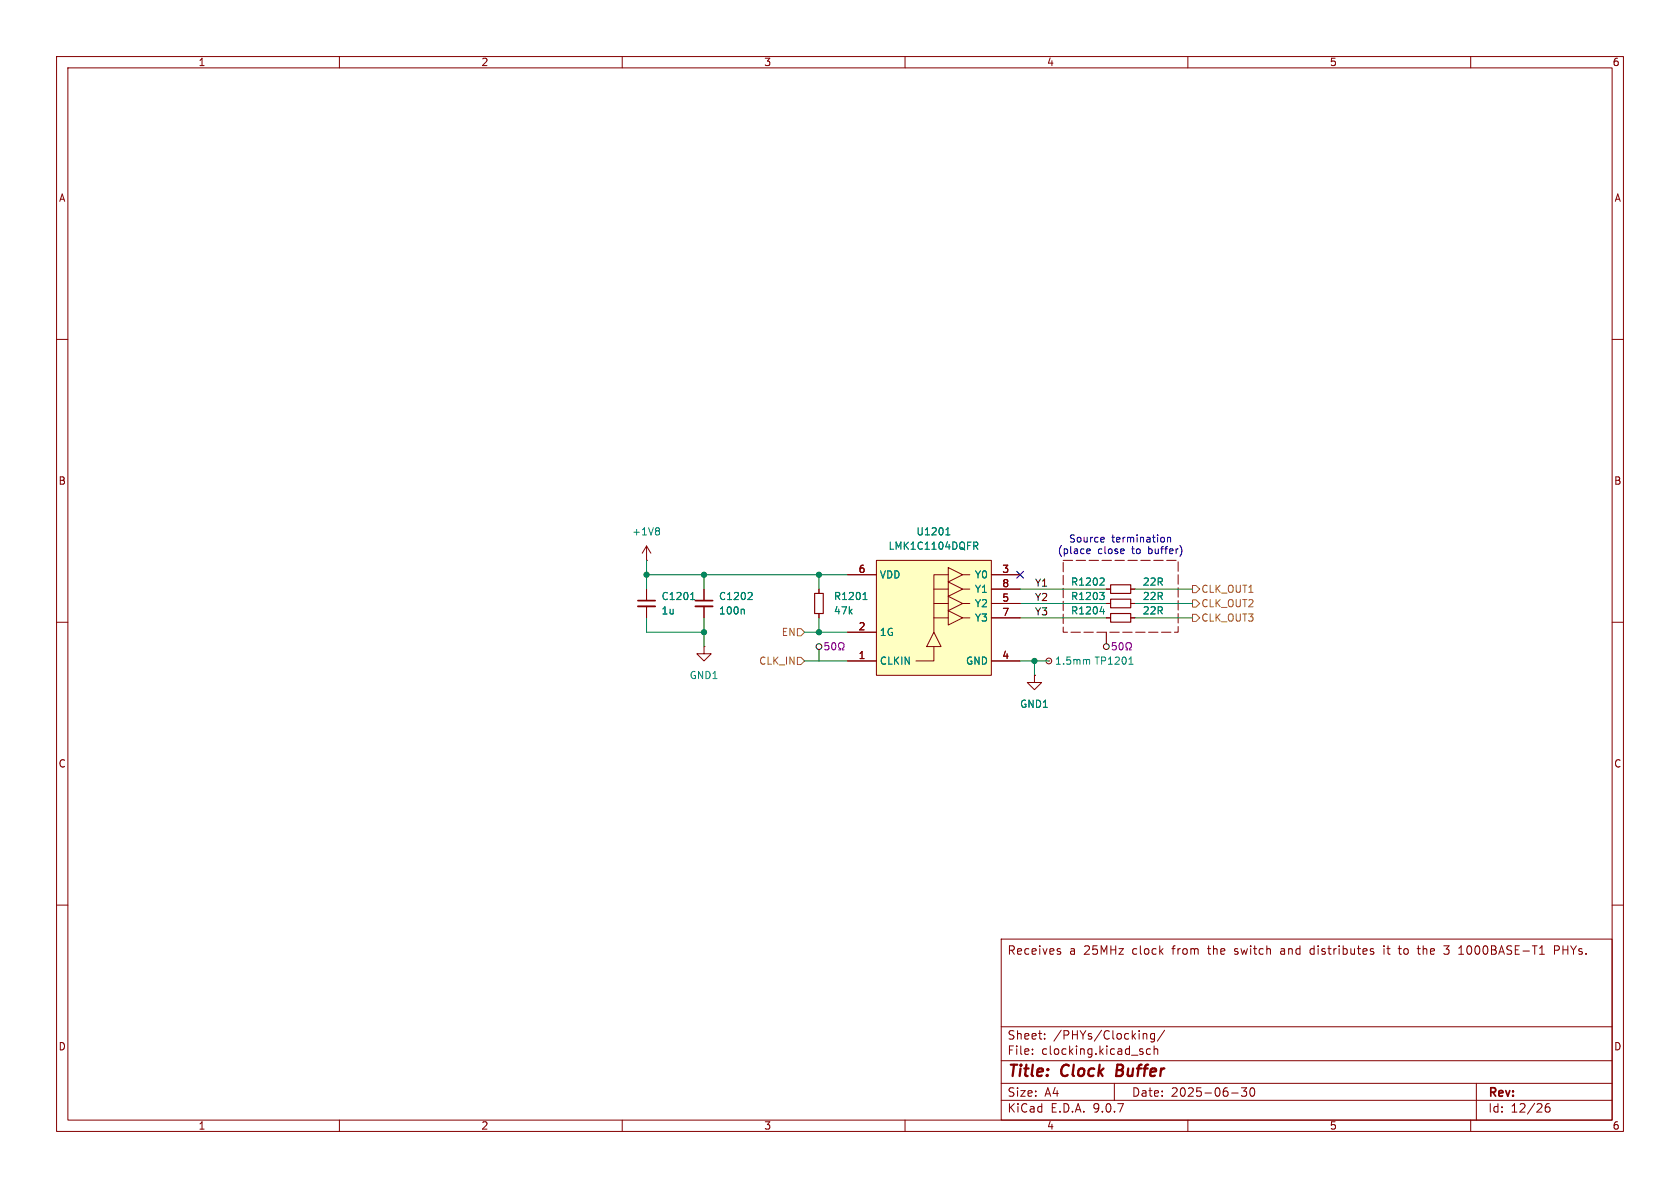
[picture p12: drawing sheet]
<svg xmlns="http://www.w3.org/2000/svg" width="297mm" height="210mm" viewBox="0 0 297 210" stroke-linecap="round" stroke-linejoin="round" font-family="sans-serif">
<path d="M0 0h297v210h-297z" fill="#fff" stroke="#fff" stroke-width=".18"/>
<g fill="none" stroke="#840000" stroke-width=".18">
<path d="M10 10h277v190h-277zM12 12h273v186h-273zM60 10v2M110 10v2M160 10v2M210 10v2M260 10v2M10 60h2M285 60h2M10 110h2M285 110h2M10 160h2"/>
<path d="M177 166h108v32h-108zM187.1 168.2l.4 .1v.2l-.2 .2h-.3M187.1 167.7l.4 .1M226.5 168.2v.4M231.9 167.7l-.3 .3v.4l.3 .3M242.5 168.2l.3 .1 .1 .2-.2 .2h-.3M242.5 167.7l.3 .1M244.7 167.2v.1M244.7 167.7v1M247.2 167.7h.5M247.4 167.2v1.3l.3 .2M250.5 167.7h.6"/>
<path d="M250.8 168.6l.3 .1M255.2 167.2h1l-.5 .6h.3l.2 .3M256.2 168.4l-.3 .3h-.4M257.9 168.7h.8M274.8 168l.7-.1 .2-.2-.1-.4-.2-.1h-.6v1.5M285 160h2M60 198v2M110 198v2M160 198v2M177 194.5h108M177 191.5h108M177 187.5h108"/>
<path d="M177 181.5h108M182.5 186.3v.1M182.5 185.5v.1M184.7 183.6v.1M184.7 182.8v.1M197 191.5v3M202 186v.3M202.1 182.7v1M202.1 182.8l.2-.1 .4 .1v.9M203.4 185.5l-.4-.1-.3 .3v.4l.1 .2h.6M204 185.5l.2-.1 .4 .1 .1 .9M204 184.9v1.5"/>
<path d="M204.1 182.8l-.4-.1-.3 .3v.4l.1 .2h.6M204.1 182.7v1.2l-.3 .3-.3-.1M205.9 182.1l-1.3 2M210 198v2M217.7 193.2h1.2M219.5 192.3h.9l-.5 .6 .4 .1v.7l-.2 .1h-.4l-.2-.1M221.1 192.4l.2-.1a.81 .81 0 0 1 .6 .6 .81 .81 0 0 1-.3 .8l-.1 .1a.81 .81 0 0 1-.4-1.4zM260 198v2M261 191.5v6.5M273.9 195.1a.59 .59 0 0 0-.7 .6v.6l.1 .2 .4 .1 .3-.1v-.5l-.1-.3h-.4l-.3 .3"/>
</g>
<path d="M197.6 188.2l-.3 2h.8" fill="none" stroke="#840000" stroke-width=".4"/>
<path d="M154.9 99.1h20.4v20.3h-20.4z" fill="#ffffc2"/>
<g fill="none" stroke="#840000" stroke-width=".18">
<path d="M114.3 99.1h.1M114.3 96.5v2.6M114.3 96.5l-.8 1.3M114.3 96.5l.8 1.3M154.9 99.1h20.4v20.3h-20.4zM114.3 104.1v2.1M114.3 107.2v2M124.5 114.3v1.3h-1.3l1.3 1.2 1.2-1.2h-1.2M124.5 114.3h.1M124.5 104.1v2.1M124.5 107.2v2M144.8 104.1v.8"/>
<path d="M144.8 108.5v.7M149.9 101.6h5M149.9 111.8h5M149.9 116.8h5M165.1 114.3v2.5h-3.2M165.1 111.8l1.3 2.5h-2.6zM165.1 104.1h2.5M165.1 106.7h2.5M165.1 109.2h2.5M167.6 101.6h-2.5v10.2M167.6 100.3l2.6 1.3-2.6 1.3zM167.6 102.9l2.6 1.2-2.6 1.3z"/>
<path d="M167.6 105.4l2.6 1.3-2.6 1.3zM167.6 108l2.6 1.2-2.6 1.3zM170.2 104.1h1.2M170.2 106.7h1.2M170.2 109.2h1.2M170.2 101.6h1.2M175.3 104.1h5M175.3 106.7h5M175.3 109.2h5M175.3 101.6h5M175.3 116.8h5M182.9 119.4v1.3h1.2l-1.2 1.2-1.3-1.2h1.3"/>
<path d="M182.9 119.4h.1M185.4 116.8h.1M195.6 104.1h.7M195.6 106.7h.7M195.6 109.2h.7M199.9 104.1h.8M199.9 106.7h.8M199.9 109.2h.8"/>
<circle cx="185.4" cy="116.8" r=".51"/>
</g>
<g fill="none" stroke="#008484" stroke-width=".18">
<path d="M116.4 93.3l.2 .2-.2 .3 .2 .3v.2l-.2 .3M167.2 94.6h.7M167.3 93.6l.3-.3v1.3M172.1 95.8h.5l.3 .3-.1 .3-.7 .1M172.4 96.5l.5 .6M122.1 106h.7M122.2 105l.3-.3v1.3M131.4 107.7l.2 .2v.6M132.7 104.7l.3 .3-.1 .3-.7 .7h.8M152.6 106h.7M152.7 105l.2-.3v1.3M192.3 116.6l.3 .2v.6"/>
<path d="M194.4 104.7h.8l-.4 .5M194.5 108.1h.8M195 102.2l.2 .2-.1 .3-.7 .7h.8M195 105.2l.2 .2v.3l-.2 .3M195.1 107.7v.8M199.6 117.4h.7M199.8 116.3l.1-.2v1.3"/>
</g>
<path d="M144 104.9h1.5v3.6h-1.5zM196.3 103.4h3.6v1.5h-3.6zM196.3 105.9h3.6v1.5h-3.6zM196.3 108.5h3.6v1.5h-3.6z" fill="none" stroke="#840000" stroke-width=".2"/>
<path d="M112.8 106.2h3M122.9 106.2h3.1" fill="none" stroke="#840000" stroke-width=".3"/>
<path d="M112.8 107.2h3M122.9 107.2h3.1" fill="none" stroke="#840000" stroke-width=".33"/>
<g fill="none" stroke="#000" stroke-width=".18">
<path d="M144.8 114.8v2M195.6 111.8v2"/>
<circle cx="144.8" cy="114.3" r=".51"/>
<circle cx="195.6" cy="114.3" r=".51"/>
</g>
<path d="M146.5 113.6h-.6l-.1 .6 .2-.1 .4 .1 .1 .1v.5l-.2 .1-.5-.1M147.2 113.7l.1-.1a.68 .68 0 0 1 .5 .6 .68 .68 0 0 1-.5 .7l-.1-.1-.2-.4zM148.2 114.9h.3v-.3a.54 .54 0 0 1-.2-.7 .54 .54 0 0 1 .7-.2 .58 .58 0 0 1-.1 .9v.3h.3M197.3 113.6h-.6l-.1 .6 .2-.1 .4 .1 .1 .1v.5l-.2 .1-.5-.1M198 113.7l.1-.1a.68 .68 0 0 1 .5 .6 .68 .68 0 0 1-.5 .7l-.1-.1-.2-.4zM199 114.9h.3v-.3a.54 .54 0 0 1-.2-.7 .54 .54 0 0 1 .7-.2 .58 .58 0 0 1-.1 .9v.3h.3" fill="none" stroke="#840084" stroke-width=".18"/>
<path d="M188 99.1h20.3v12.7h-20.3v-12.7" fill="none" stroke="#840000" stroke-width=".18" stroke-dasharray="1.7 .6"/>
<path d="M141 116.2h.6l.6 .6-.6 .7h-.6zM141 111.1h.6l.6 .7-.6 .6h-.6zM210.8 108.6h.7l.6 .6-.6 .7h-.7zM210.8 106h.7l.6 .7-.6 .6h-.7zM210.8 103.5h.7l.6 .6-.6 .7h-.7z" fill="none" stroke="#848400" stroke-width=".18"/>
<g fill="none" stroke="#008400" stroke-width=".18">
<path d="M114.3 99.1v5M114.3 101.6h35.6M114.3 109.2v2.6h10.2M124.5 101.6v2.5M124.5 109.2v5.1M142.2 111.8h7.7M142.2 116.8h7.7M144.8 101.6v2.5M144.8 109.2v2.6M180.3 106.7h15.3M180.3 104.1h15.3M180.3 109.2h15.3"/>
<path d="M180.3 116.8h5.1M182.9 116.8v2.6M200.7 106.7h10.1M200.7 104.1h10.1M200.7 109.2h10.1"/>
</g>
<path d="M179.7 101l1.2 1.2M180.9 101l-1.2 1.2" fill="none" stroke="#000084" stroke-width=".18"/>
<path d="M192.2 97.8h.5M192.2 97.1l.4-.1 .1 .3-.6 .1M195 95l.2 .3-.6 .1M195.2 95.8h-.2M205.7 95l.2 .2-.2 .6M206.4 95.1l.2-.1h.3v.8M206.4 95v.8M208.9 97v.8" fill="none" stroke="#0000c2" stroke-width=".18"/>
<g fill="#008400" stroke="#008400" stroke-width=".18">
<circle cx="124.5" cy="111.8" r=".46"/>
<circle cx="144.8" cy="111.8" r=".46"/>
<circle cx="124.5" cy="101.6" r=".46"/>
<circle cx="114.3" cy="101.6" r=".46"/>
<circle cx="144.8" cy="101.6" r=".46"/>
<circle cx="182.9" cy="116.8" r=".46"/>
</g>
<g font-size="2.8" fill="#840000">
<text x="178" y="190.9">Title:</text>
<text x="187.7" y="190.9">Clock</text>
<text x="198.2" y="190.9">Buffer</text>
</g>
<g font-size="2.1" fill="#840000">
<text x="178" y="169">Receives</text>
<text x="189" y="169">a</text>
<text x="191.7" y="169">25MHz</text>
<text x="200.3" y="169">clock</text>
<text x="207.6" y="169">from</text>
<text x="214" y="169">the</text>
<text x="218.8" y="169">switch</text>
<text x="227.1" y="169">and</text>
<text x="232.5" y="169">distributes</text>
<text x="245.6" y="169">it</text>
<text x="248.5" y="169">to</text>
<text x="252" y="169">the</text>
<text x="256.8" y="169">3</text>
<text x="259.5" y="169">1000BASE-T1</text>
<text x="276.6" y="169">PHYs.</text>
<text x="178" y="184">Sheet:</text>
<text x="186.2" y="184">/PHYs/Clocking/</text>
<text x="178" y="186.7">File:</text>
<text x="184.1" y="186.7">clocking.kicad_sch</text>
<text x="178" y="196.9">KiCad</text>
<text x="178" y="194.1">Size:</text>
<text x="184.7" y="194.1">A4</text>
<text x="185.7" y="196.9">E.D.A.</text>
<text x="193.3" y="196.9">9.0.7</text>
<text x="200" y="194.1">Date:</text>
<text x="207" y="194.1">2025-06-30</text>
<text x="263" y="194.3">Rev:</text>
<text x="263" y="196.9">Id:</text>
<text x="267.1" y="196.9">12/26</text>
</g>
<g font-size="1.8" fill="#840000">
<text x="35" y="11.9">1</text>
<text x="85" y="11.9">2</text>
<text x="135" y="11.9">3</text>
<text x="185" y="11.9">4</text>
<text x="235" y="11.9">5</text>
<text x="285" y="11.9">6</text>
<text x="10.3" y="35.9">A</text>
<text x="285.3" y="35.9">A</text>
<text x="10.3" y="85.9">B</text>
<text x="285.3" y="85.9">B</text>
<text x="151.7" y="101.3">6</text>
<text x="177.1" y="101.3">3</text>
<text x="177.1" y="103.9">8</text>
<text x="177.1" y="106.4">5</text>
<text x="151.7" y="111.5">2</text>
<text x="177.1" y="109">7</text>
<text x="151.7" y="116.6">1</text>
<text x="177.1" y="116.6">4</text>
<text x="10.3" y="135.9">C</text>
<text x="285.3" y="135.9">C</text>
<text x="10.3" y="185.9">D</text>
<text x="285.3" y="185.9">D</text>
<text x="35" y="199.9">1</text>
<text x="85" y="199.9">2</text>
<text x="135" y="199.9">3</text>
<text x="185" y="199.9">4</text>
<text x="235" y="199.9">5</text>
<text x="285" y="199.9">6</text>
</g>
<g font-size="1.8" fill="#008484">
<text x="111.7" y="94.8">+1V8</text>
<text x="161.9" y="94.8">U1201</text>
<text x="157" y="97.4">LMK1C1104DQFR</text>
<text x="116.8" y="106.3">C1201</text>
<text x="127" y="106.3">C1202</text>
<text x="147.3" y="106.3">R1201</text>
<text x="155.4" y="102.5">VDD</text>
<text x="172.3" y="102.5">Y0</text>
<text x="172.3" y="105">Y1</text>
<text x="172.3" y="107.5">Y2</text>
<text x="189.2" y="103.7">R1202</text>
<text x="189.2" y="106.3">R1203</text>
<text x="201.9" y="103.7">22R</text>
<text x="201.9" y="106.3">22R</text>
<text x="116.8" y="108.8">1u</text>
<text x="127" y="108.8">100n</text>
<text x="147.3" y="108.8">47k</text>
<text x="155.4" y="112.6">1G</text>
<text x="172.3" y="110.1">Y3</text>
<text x="189.2" y="108.8">R1204</text>
<text x="201.9" y="108.8">22R</text>
<text x="155.4" y="117.7">CLKIN</text>
<text x="170.7" y="117.7">GND</text>
<text x="186.4" y="117.7">1.5mm</text>
<text x="193.4" y="117.7">TP1201</text>
<text x="121.8" y="120.2">GND1</text>
<text x="180.2" y="125.3">GND1</text>
</g>
<g font-size="1.8" fill="#0000c2">
<text x="186.9" y="98.2">(place</text>
<text x="188.9" y="96.1">Source</text>
<text x="194" y="98.2">close</text>
<text x="196.5" y="96.1">termination</text>
<text x="200.2" y="98.2">to</text>
<text x="203.3" y="98.2">buffer)</text>
</g>
<g font-size="1.8">
<text x="182.9" y="103.8">Y1</text>
<text x="182.9" y="106.3">Y2</text>
<text x="182.9" y="108.9">Y3</text>
</g>
<g font-size="1.8" fill="#848400">
<text x="212.3" y="107.5">CLK_OUT2</text>
<text x="212.3" y="105">CLK_OUT1</text>
<text x="138.1" y="112.6">EN</text>
<text x="212.3" y="110.1">CLK_OUT3</text>
<text x="134.1" y="117.7">CLK_IN</text>
</g>
</svg>
